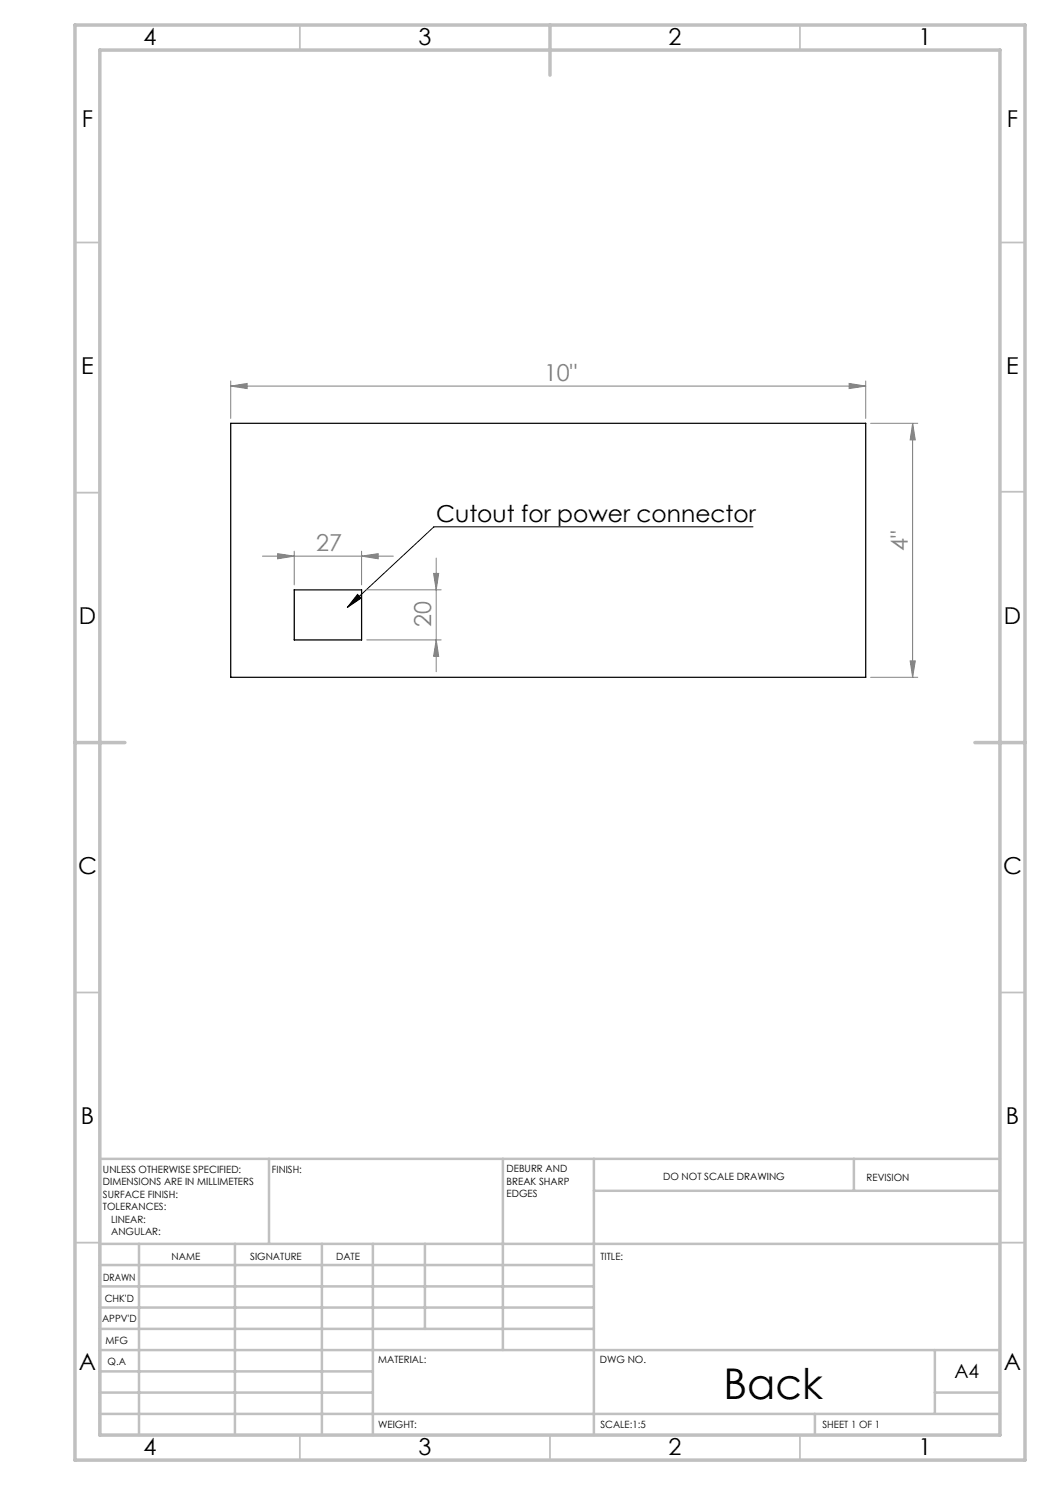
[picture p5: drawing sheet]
<svg xmlns="http://www.w3.org/2000/svg" width="210mm" height="297mm" viewBox="0 0 210 297" stroke-linecap="round" stroke-linejoin="round" font-family="sans-serif">
<path d="M71.5 118.9l.7 .7-2.7 1.9zM150.6 105.4h-63.8l-17.3 16.1" fill="none" stroke="#000" stroke-width=".2"/>
<g fill="none" stroke="#808080" stroke-width=".2">
<path d="M46.1 77.2l3.3-.5v1zM46.1 76.2v7.5M46.1 77.2h127M169.8 76.7l3.3 .5-3.3 .5zM173.1 76.2v7.5M174.1 84.7h9.5M182.5 84.7v50.8M182.5 84.7l.6 3.3h-1.1zM52.5 111.2h26.2M55.5 110.7l3.3 .5-3.3 .6zM58.8 110.2v6.8M72.3 111.2l3.3-.5v1.1z"/>
<path d="M72.3 110.2v6.8M73.3 118h14.9M86.7 114.7h1l-.5 3.3zM87.2 111.6v22.7M73.3 128h14.9M87.2 128l.5 3.3h-1zM174.1 135.5h9.5M182 132.2h1.1l-.6 3.3z"/>
</g>
<g fill="none" stroke="#c0c0c0" stroke-width=".35">
<path d="M60 5v5M160 5v5M15 48.5h5M200 48.5h5M15 98.5h5M200 98.4h5M15 198.5h5M200 198.5h5M15 248.5h5M200 248.5h5M60 287v5M110 287v5"/>
<path d="M160 287v5"/>
</g>
<g fill="none" stroke="#c0c0c0" stroke-width=".5">
<path d="M53.8 231.8v17M100.6 231.8v38.2M118.8 231.8v55.2M118.8 238.2h81.2M170.8 231.8v6.4M200 231.8h-180v55.2M20 248.8h180M20 257.3h98.8M20 253h98.8M27.8 248.8v38.2M47 248.8v38.2M64.4 248.8v38.2"/>
<path d="M74.6 248.8v38.2M85 248.8v17M20 265.8h98.8M20 261.5h98.8M20 278.5h54.6M20 274.3h54.6M20 270h180M187 278.5h13M187 270v12.8M20 282.8h180M163 282.8v4.2"/>
</g>
<path d="M15 5h190v287h-190zM20 10h180v277h-180zM110 5v10M15 148.5h10M195 148.5h10" fill="none" stroke="#c0c0c0" stroke-width=".7"/>
<path d="M71.5 118.9l.7 .7-2.7 1.9z" fill="#000"/>
<g fill="#808080">
<path d="M55.5 110.7l3.3 .5-3.3 .6zM72.3 111.2l3.3-.5v1.1zM46.1 77.2l3.3-.5v1zM169.8 76.7l3.3 .5-3.3 .5z"/>
<path d="M86.7 114.7h1l-.5 3.3zM87.2 128l.5 3.3h-1zM182.5 84.7l.6 3.3h-1.1zM182 132.2h1.1l-.6 3.3z"/>
</g>
<path d="M46.1 84.7h127v50.8h-127zM58.8 118h13.5v10h-13.5z" fill="none" stroke="#000" stroke-width=".25"/>
<text font-size="8.5" x="144.7" y="279.7">Back</text>
<g font-size="4.7">
<text x="28.7" y="9">4</text>
<text x="83.7" y="9">3</text>
<text x="133.7" y="9">2</text>
<text x="183.7" y="9">1</text>
<text x="16.4" y="25.5">F</text>
<text x="201.4" y="25.5">F</text>
<text x="16.2" y="74.8">E</text>
<text x="201.2" y="74.8">E</text>
<text x="87.3" y="104.3">Cutout for power connector</text>
<text x="15.8" y="124.7">D</text>
<text x="200.8" y="124.7">D</text>
<text x="15.6" y="174.7">C</text>
<text x="200.6" y="174.7">C</text>
<text x="16.2" y="224.8">B</text>
<text x="201.2" y="224.8">B</text>
<text x="15.8" y="274">A</text>
<text x="200.8" y="274">A</text>
<text x="28.7" y="291">4</text>
<text x="83.7" y="291">3</text>
<text x="133.7" y="291">2</text>
<text x="183.7" y="291">1</text>
</g>
<g font-size="4.7" fill="#808080">
<text x="108.8" y="76.2">10&quot;</text>
<text x="63.2" y="110.2">27</text>
<text x="181.5" y="110.2" transform="rotate(-90 181.5 110.2)">4&quot;</text>
<text x="86.2" y="125.4" transform="rotate(-90 86.2 125.4)">20</text>
</g>
<text font-size="3.9" x="190.9" y="275.5">A4</text>
<g font-size="2">
<text x="20.6" y="234.6">UNLESS OTHERWISE SPECIFIED:</text>
<text x="20.6" y="237.1">DIMENSIONS ARE IN MILLIMETERS</text>
<text x="20.6" y="239.6">SURFACE FINISH:</text>
<text x="54.4" y="234.6">FINISH:</text>
<text x="101.3" y="234.5">DEBURR AND</text>
<text x="101.3" y="237">BREAK SHARP</text>
<text x="101.3" y="239.5">EDGES</text>
<text x="132.6" y="236">DO NOT SCALE DRAWING</text>
<text x="173.3" y="236.2">REVISION</text>
<text x="20.6" y="242.1">TOLERANCES:</text>
<text x="22.2" y="244.6">LINEAR:</text>
<text x="22.2" y="247.1">ANGULAR:</text>
<text x="34.3" y="252">NAME</text>
<text x="50" y="251.9">SIGNATURE</text>
<text x="67.2" y="251.9">DATE</text>
<text x="120.1" y="251.9">TITLE:</text>
<text x="20.6" y="256.1">DRAWN</text>
<text x="20.9" y="260.3">CHK'D</text>
<text x="20.4" y="264.4">APPV'D</text>
<text x="21.1" y="268.8">MFG</text>
<text x="21.5" y="273">Q.A</text>
<text x="75.6" y="272.5">MATERIAL:</text>
<text x="120" y="272.5">DWG NO.</text>
<text x="75.6" y="285.5">WEIGHT:</text>
<text x="120.1" y="285.6">SCALE:1:5</text>
<text x="164.5" y="285.6">SHEET 1 OF 1</text>
</g>
</svg>
